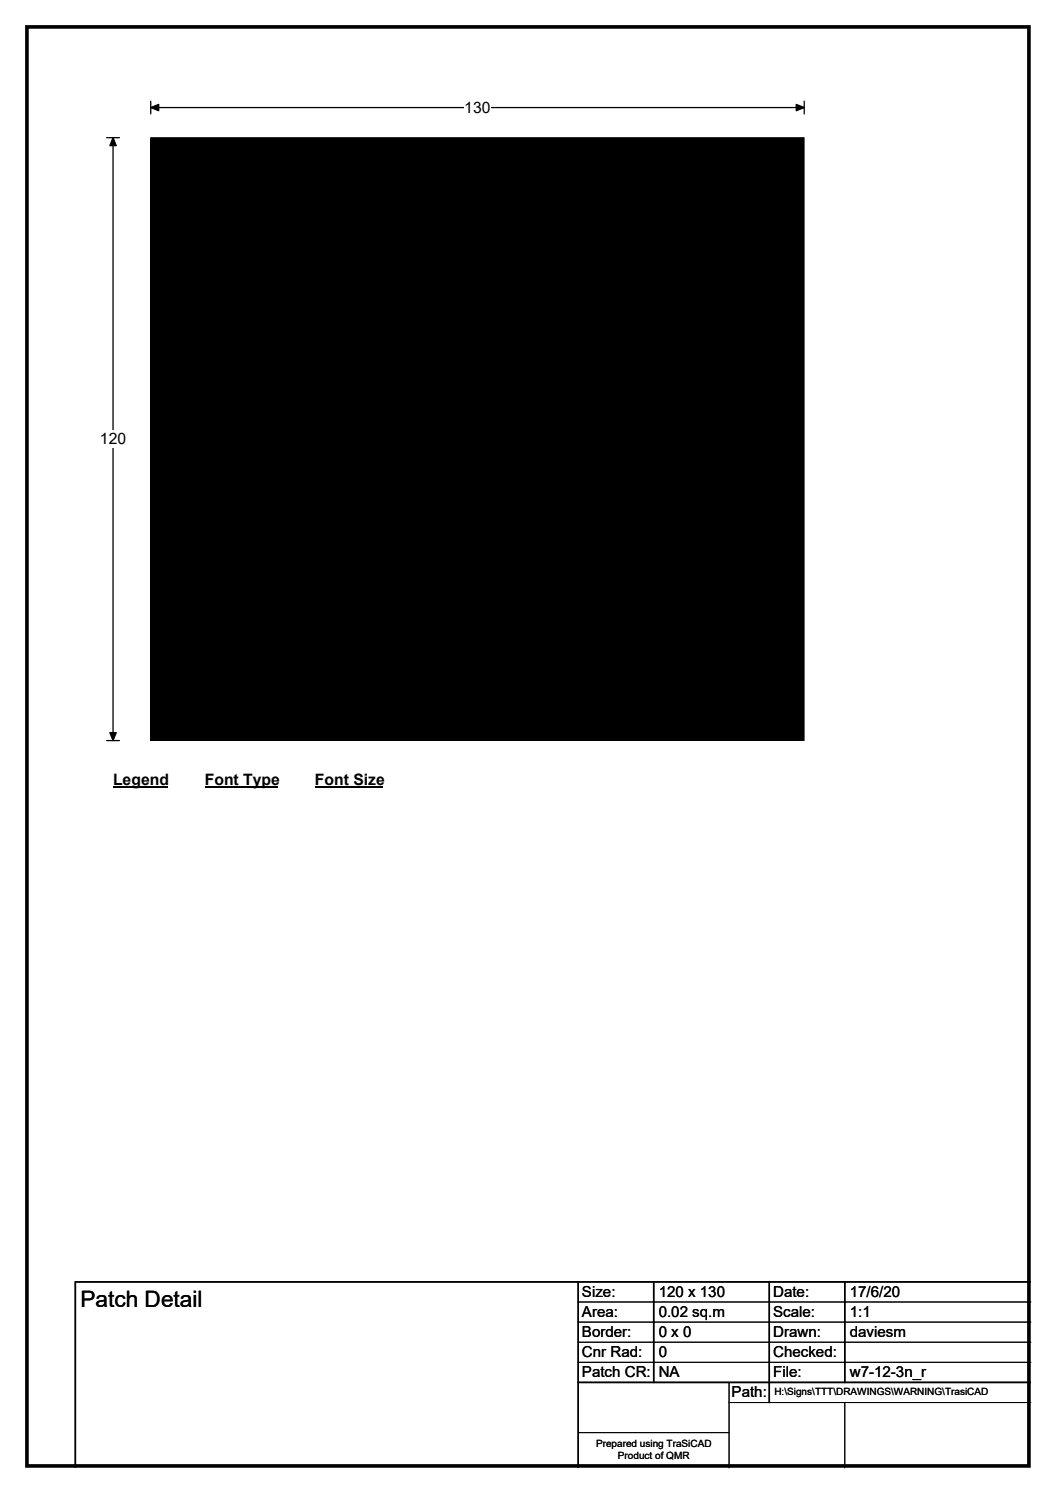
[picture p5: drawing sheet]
<svg xmlns="http://www.w3.org/2000/svg" width="210mm" height="297mm" viewBox="0 0 210 297" stroke-linecap="round" stroke-linejoin="round" font-family="sans-serif">
<path d="M5.4 5.4h199.2v286.3h-199.2z" fill="none" stroke="#000" stroke-width=".72"/>
<path d="M30 21.4h129.9M30 20.1v2.6M159.9 20.1v2.6" fill="none" stroke="#000" stroke-width=".25"/>
<path d="M30 21.4l1.6-.6v1.2zM158.3 20.8l1.6 .6-1.6 .6z" fill="#000" stroke="#000" stroke-width=".25"/>
<path d="M92.3 19.7h5.2v3.5h-5.2z" fill="#fff"/>
<path d="M21.2 27.4h2.5M22.5 27.4v119.9M21.2 147.3h2.5" fill="none" stroke="#000" stroke-width=".25"/>
<path d="M22.5 27.4l.6 1.6h-1.3zM21.8 145.8h1.3l-.6 1.5z" fill="#000" stroke="#000" stroke-width=".25"/>
<g fill="#fff">
<path d="M19.9 85.6h5.2v3.5h-5.2z"/>
<path d="M22.5 153.3h10.7v3.5h-10.7z"/>
</g>
<path d="M22.5 156.6h10.7" fill="none" stroke="#000" stroke-width=".32"/>
<path d="M40.7 153.3h14.4v3.5h-14.4z" fill="#fff"/>
<path d="M40.7 156.6h14.4" fill="none" stroke="#000" stroke-width=".32"/>
<path d="M62.6 153.3h13.5v3.5h-13.5z" fill="#fff"/>
<path d="M62.6 156.6h13.5" fill="none" stroke="#000" stroke-width=".32"/>
<path d="M30 27.4h129.9v119.9h-129.9z" fill="#000"/>
<path d="M30 27.4h129.9v119.9h-129.9zM115 259h90M115 263h90M115 267h90M115 271h90M145 279h60M145 275v17M168 279v13M115 285h30" fill="none" stroke="#000" stroke-width=".2"/>
<path d="M115 255v37M130 255v20M153 255v24M168 255v20M205 255h-190v37M115 275h90" fill="none" stroke="#000" stroke-width=".3"/>
<text font-size="4.5" x="16" y="260.1">Patch Detail</text>
<g font-size="3.1">
<text x="92.3" y="22.5">130</text>
<text x="19.9" y="88.4">120</text>
<text x="22.5" y="156.1">Legend</text>
<text x="40.7" y="156.1">Font Type</text>
<text x="62.6" y="156.1">Font Size</text>
</g>
<g font-size="3">
<text x="115.7" y="258">Size:</text>
<text x="131" y="258">120 x 130</text>
<text x="153.7" y="258">Date:</text>
<text x="169" y="258">17/6/20</text>
<text x="115.7" y="262">Area:</text>
<text x="131" y="262">0.02 sq.m</text>
<text x="153.7" y="262">Scale:</text>
<text x="169" y="262">1:1</text>
<text x="115.7" y="266">Border:</text>
<text x="115.7" y="270">Cnr Rad:</text>
<text x="131" y="266">0 x 0</text>
<text x="131" y="270">0</text>
<text x="153.7" y="266">Drawn:</text>
<text x="153.7" y="270">Checked:</text>
<text x="169" y="266">daviesm</text>
<text x="115.7" y="274">Patch CR:</text>
<text x="131" y="274">NA</text>
<text x="153.7" y="274">File:</text>
<text x="169" y="274">w7-12-3n_r</text>
<text x="145.5" y="278">Path:</text>
</g>
<g font-size="2">
<text x="154" y="277.6">H:\Signs\TTT\DRAWINGS\WARNING\TrasiCAD</text>
<text x="118.5" y="287.8">Prepared using TraSiCAD</text>
<text x="122.9" y="290.2">Product of QMR</text>
</g>
</svg>
